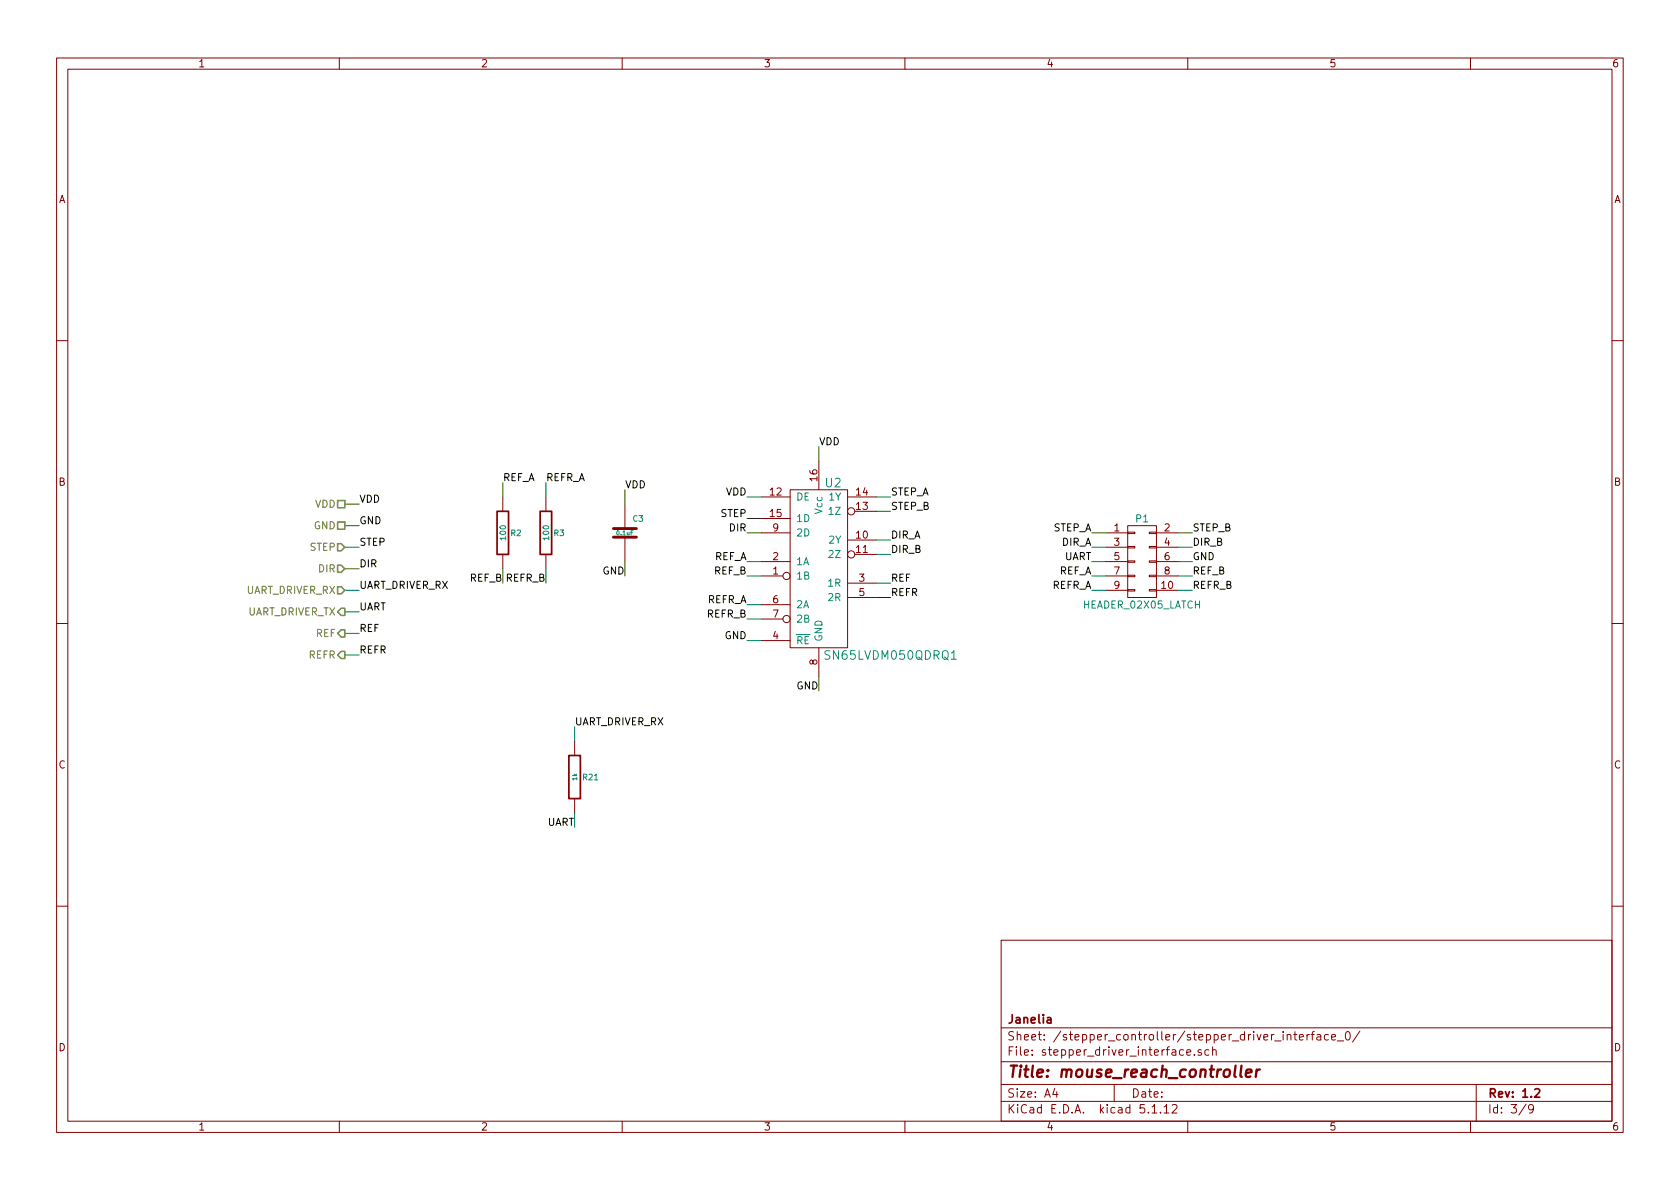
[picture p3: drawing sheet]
<svg xmlns="http://www.w3.org/2000/svg" width="297mm" height="210mm" viewBox="0 0 297 210" stroke-linecap="round" stroke-linejoin="round" font-family="sans-serif">
<g fill="none" stroke="#840000" stroke-width=".18">
<path d="M10 10.3h277v189.9h-277zM12 12.2h273v186.1h-273zM60 10.3v1.9M110 10.3v1.9M160 10.3v1.9M210 10.3v1.9M260 10.3v1.9M10 60.2h2M285 60.2h2M88.9 87.9v2.5M88.9 98v2.6M96.5 87.9v2.5"/>
<path d="M96.5 98v2.6M110.5 89.1v4.4M110.5 95v4.3M134.6 87.9h5.1M134.6 91.7h5.1M134.6 99.3h5.1M134.6 94.2h5.1M139.7 86.6h10.2v27.9h-10.2zM144.8 81.5v5.1M149.9 95.5h5M149.9 87.9h5M151.1 98h3.8"/>
<path d="M151.1 90.4h3.8M195.6 99.3h3.8M195.6 94.2h3.8M195.6 96.8h3.8M199.4 99.2h1.3v.2h-1.3zM199.4 96.6h1.3v.3h-1.3zM199.4 94.1h1.3v.3h-1.3zM199.4 93h5.1v12.7h-5.1zM203.2 99.2h1.3v.2h-1.3zM203.2 96.6h1.3v.3h-1.3zM203.2 94.1h1.3v.3h-1.3zM204.5 99.3h3.8"/>
<path d="M204.5 94.2h3.8M204.5 96.8h3.8M10 110.3h2M134.6 101.8h3.8M134.6 113.3h5.1M134.6 106.9h5.1M134.6 109.5h3.8M144.8 114.5v5.1M149.9 103.1h5M149.9 105.7h5M195.6 101.8h3.8M195.6 104.4h3.8"/>
<path d="M199.4 104.3h1.3v.2h-1.3zM199.4 101.7h1.3v.3h-1.3zM203.2 104.3h1.3v.2h-1.3zM203.2 101.7h1.3v.3h-1.3zM204.5 101.8h3.8M204.5 104.4h3.8M285 110.3h2M101.6 131.1v2.5M101.6 141.2v2.6M10 160.2h2M177 166.3h108v32h-108zM285 160.2h2"/>
<path d="M60 198.3v1.9M110 198.3v1.9M160 198.3v1.9M177 194.8h108M177 191.8h108M177 187.8h108M177 181.8h108M186.5 192.5l-.4 1h1M186.8 193v1M197 191.8v3M203.7 195.8l.4-.5v1.5M203.7 196.8h.8"/>
<path d="M205.2 196.7v.1M205.8 195.8l.4-.5v1.5M205.8 196.8h.9M207.3 195.5l.2-.2h.3l.3 .2v.3v.2l-.9 .8h.9M209.8 186.1l.7-.1v-.3l-.5-.1-.2 .2 .1 .7h.6M210 198.3v1.9M211.2 186.5v.1M212.4 185.7a.37 .37 0 0 0-.6 .1l.1 .2 .5 .2 .1 .1-.3 .3-.4-.1M213.7 185.7l-.4-.1-.3 .3 .1 .6 .2 .1 .4-.1M214.4 185.7h.1a.37 .37 0 0 1 .5 .1v.8M214.4 185.1v1.5M228.7 182.9h.6"/>
<path d="M229 182.4v1.3l.3 .2M229.7 183.4l.8-.1-.1-.3-.5-.1-.2 .2 .1 .7h.6M231.1 182.9v1M231.5 182.9l-.4 .3M231.8 182.9h.6M232.4 182.4l-.3 .1-.1 .1v1.3M232.9 183h.6v.9M233.5 183.3l-.5 .1-.2 .2 .2 .3 .5-.1M234.9 183l-.5-.1-.2 .3 .1 .6h.6M235.4 183.4l.7-.1v-.3l-.4-.1-.3 .2 .1 .7h.6M236.4 184.1h1.2M238.1 182.5l.1-.1a.8 .8 0 0 1 .6 .8 .8 .8 0 0 1-.6 .7 1 1 0 0 1-.1-1.4z"/>
<path d="M240.4 182.3l-1.3 2M260 198.3v1.9M261 191.8v6.5M269.8 195.2l-1.2 2M271.1 196l-.3 .3-.4-.1-.1-.2v-.4l.1-.2 .4-.1 .2 .2a1.19 1.19 0 0 1-.2 1.2l-.4 .1"/>
<circle cx="150.5" cy="98" r=".63"/>
<circle cx="150.5" cy="90.4" r=".63"/>
<circle cx="139.1" cy="101.8" r=".63"/>
<circle cx="139.1" cy="109.5" r=".63"/>
</g>
<path d="M87.9 90.4h2v7.6h-2zM95.5 90.4h2v7.6h-2zM100.6 133.6h2v7.6h-2zM185.2 180h.6v.9M185.8 180.3l-.5 .1a.29 .29 0 0 0-.2 .2 .29 .29 0 0 0 .2 .3l.5-.1M271.4 192.7l.2-.2h.4l.2 .5-.9 1h.9" fill="none" stroke="#840000" stroke-width=".3"/>
<path d="M219.5 188.4l-.2 1.8 .3 .2M220.3 189.8l1-.2-.1-.4h-.7l-.3 1 .3 .2 .6-.1M222.2 189.1l-.2 1.3M222.8 189.1a.54 .54 0 0 0-.7 .4" fill="none" stroke="#840000" stroke-width=".41"/>
<path d="M168.2 116.6h.9" fill="none" stroke="#008484" stroke-width=".18"/>
<path d="M108.5 95h4M108.5 93.5h4" fill="none" stroke="#840000" stroke-width=".51"/>
<g fill="none" stroke="#008400" stroke-width=".18">
<path d="M144.8 79v2.5M61 89.1h2.5M61 93h2.5M61 96.8h2.5M88.9 85.3v2.6M96.5 85.3v2.6M110.5 86.6v2.5M110.5 99.3v2.5M132.1 87.9h2.5M132.1 99.3h2.5M132.1 94.2h2.5M132.1 91.7h2.5"/>
<path d="M154.9 87.9h2.6M154.9 98h2.6M154.9 95.5h2.6M154.9 90.4h2.6M193 99.3h2.6M193 94.2h2.6M193 96.8h2.6M208.3 99.3h2.5M208.3 94.2h2.5M208.3 96.8h2.5M61 104.4h2.5M61 100.6h2.5"/>
<path d="M61 108.2h2.5M61 112h2.5M61 115.8h2.5M88.9 100.6v2.5M96.5 100.6v2.5M132.1 101.8h2.5M132.1 113.3h2.5M132.1 106.9h2.5M132.1 109.5h2.5M144.8 119.6v2.6M154.9 103.1h2.6M154.9 105.7h2.6"/>
<path d="M193 104.4h2.6M193 101.8h2.6M208.3 104.4h2.5M208.3 101.8h2.5M101.6 128.5v2.6M101.6 143.8v2.5"/>
</g>
<path d="M59.7 96.1h.6l.7 .7-.7 .6h-.6zM59.7 92.3h1.3v1.3h-1.3zM59.7 99.9h.6l.7 .7-.7 .6h-.6zM59.7 88.5h1.3v1.3h-1.3zM59.7 103.8h.6l.7 .6-.7 .6h-.6zM60.3 115.2h.7v1.3h-.7l-.6-.7zM60.3 107.6h.7v1.2h-.7l-.6-.6zM60.3 111.4h.7v1.2h-.7l-.6-.6z" fill="none" stroke="#848400" stroke-width=".25"/>
<text font-size="2.8" fill="#840000" x="178" y="190.5">Title: mouse_reach_controller</text>
<g font-size="2.1" fill="#008484">
<text x="146" y="86.2">U2</text>
<text x="146.3" y="116.7">SN65LVDM050QDRQ1</text>
</g>
<g font-size="2.1" fill="#840000">
<text x="178" y="184">Sheet: /stepper_controller/stepper_driver_interface_0/</text>
<text x="178" y="181">Janelia</text>
<text x="178" y="186.7">File: stepper_driver_interface.sch</text>
<text x="178" y="196.9">KiCad E.D.A. kicad 5.1.12</text>
<text x="178" y="194.1">Size: A4</text>
<text x="200" y="194.1">Date:</text>
<text x="263" y="194.1">Rev: 1.2</text>
<text x="263" y="196.9">Id: 3/9</text>
</g>
<g font-size="1.8" fill="#840000">
<text x="35" y="11.9">1</text>
<text x="85" y="11.9">2</text>
<text x="135" y="11.9">3</text>
<text x="185" y="11.9">4</text>
<text x="235" y="11.9">5</text>
<text x="285" y="11.9">6</text>
<text x="10.4" y="35.9">A</text>
<text x="285.4" y="35.9">A</text>
<text x="10.4" y="85.9">B</text>
<text x="136.2" y="87.6">12</text>
<text x="144.5" y="85" transform="rotate(-90 144.5 85)">16</text>
<text x="151.4" y="87.6">14</text>
<text x="285.4" y="85.9">B</text>
<text x="136.2" y="91.4">15</text>
<text x="136.7" y="94">9</text>
<text x="151.4" y="95.2">10</text>
<text x="151.4" y="90.2">13</text>
<text x="197" y="94">1</text>
<text x="205.9" y="94">2</text>
<text x="136.7" y="101.6">1</text>
<text x="136.7" y="99.1">2</text>
<text x="151.4" y="97.8">11</text>
<text x="197" y="96.5">3</text>
<text x="197" y="99.1">5</text>
<text x="197" y="101.6">7</text>
<text x="205.9" y="96.5">4</text>
<text x="205.9" y="99.1">6</text>
<text x="205.9" y="101.6">8</text>
<text x="136.7" y="106.7">6</text>
<text x="151.9" y="102.9">3</text>
<text x="151.9" y="105.4">5</text>
<text x="197" y="104.1">9</text>
<text x="205.4" y="104.1">10</text>
<text x="136.7" y="113">4</text>
<text x="136.7" y="109.2">7</text>
<text x="144.5" y="117.6" transform="rotate(-90 144.5 117.6)">8</text>
<text x="10.4" y="135.9">C</text>
<text x="285.4" y="135.9">C</text>
<text x="10.4" y="185.9">D</text>
<text x="285.4" y="185.9">D</text>
<text x="35" y="199.9">1</text>
<text x="85" y="199.9">2</text>
<text x="135" y="199.9">3</text>
<text x="185" y="199.9">4</text>
<text x="235" y="199.9">5</text>
<text x="285" y="199.9">6</text>
</g>
<g font-size="1.8">
<text x="144.8" y="78.7">VDD</text>
<text x="63.5" y="88.9">VDD</text>
<text x="88.9" y="85.1">REF_A</text>
<text x="96.5" y="85.1">REFR_A</text>
<text x="110.5" y="86.4">VDD</text>
<text x="128.3" y="87.6">VDD</text>
<text x="157.5" y="87.6">STEP_A</text>
<text x="63.5" y="92.7">GND</text>
<text x="127.5" y="91.4">STEP</text>
<text x="129" y="94">DIR</text>
<text x="157.5" y="90.2">STEP_B</text>
<text x="157.5" y="95.2">DIR_A</text>
<text x="186.2" y="94">STEP_A</text>
<text x="210.8" y="94">STEP_B</text>
<text x="63.5" y="96.5">STEP</text>
<text x="63.5" y="100.3">DIR</text>
<text x="106.6" y="101.6">GND</text>
<text x="126.3" y="99.1">REF_A</text>
<text x="126.3" y="101.6">REF_B</text>
<text x="157.5" y="97.8">DIR_B</text>
<text x="187.2" y="101.6">REF_A</text>
<text x="187.7" y="96.5">DIR_A</text>
<text x="188.1" y="99.1">UART</text>
<text x="210.8" y="96.5">DIR_B</text>
<text x="210.8" y="99.1">GND</text>
<text x="210.8" y="101.6">REF_B</text>
<text x="63.5" y="107.9">UART</text>
<text x="63.5" y="104.1">UART_DRIVER_RX</text>
<text x="83.1" y="102.9">REF_B</text>
<text x="89.4" y="102.9">REFR_B</text>
<text x="125" y="106.7">REFR_A</text>
<text x="157.5" y="102.9">REF</text>
<text x="157.5" y="105.4">REFR</text>
<text x="186" y="104.1">REFR_A</text>
<text x="210.8" y="104.1">REFR_B</text>
<text x="63.5" y="111.8">REF</text>
<text x="125" y="109.2">REFR_B</text>
<text x="128.1" y="113">GND</text>
<text x="63.5" y="115.6">REFR</text>
<text x="140.8" y="121.9">GND</text>
<text x="101.6" y="128.3">UART_DRIVER_RX</text>
<text x="96.7" y="146">UART</text>
</g>
<g font-size="1.8" fill="#848400">
<text x="55.7" y="89.8">VDD</text>
<text x="55.5" y="93.6">GND</text>
<text x="54.8" y="97.4">STEP</text>
<text x="56.4" y="101.2">DIR</text>
<text x="43.4" y="105">UART_DRIVER_RX</text>
<text x="43.6" y="108.8">UART_DRIVER_TX</text>
<text x="55.9" y="112.6">REF</text>
<text x="54.6" y="116.5">REFR</text>
</g>
<g font-size="1.8" fill="#008484">
<text x="140.7" y="88.5">DE</text>
<text x="146.7" y="88.5">1Y</text>
<text x="140.7" y="92.3">1D</text>
<text x="140.7" y="94.9">2D</text>
<text x="145.4" y="90.8" transform="rotate(-90 145.4 90.8)">Vcc</text>
<text x="146.8" y="91.1">1Z</text>
<text x="200.9" y="92.4">P1</text>
<text x="140.7" y="99.9">1A</text>
<text x="146.7" y="96.1">2Y</text>
<text x="146.8" y="98.7">2Z</text>
<text x="140.7" y="102.5">1B</text>
<text x="140.7" y="107.6">2A</text>
<text x="146.6" y="103.8">1R</text>
<text x="146.6" y="106.3">2R</text>
<text x="191.7" y="107.6">HEADER_02X05_LATCH</text>
<text x="140.7" y="113.9">RE</text>
<text x="140.7" y="110.1">2B</text>
<text x="145.4" y="113.5" transform="rotate(-90 145.4 113.5)">GND</text>
</g>
<g font-size="1.4" fill="#008484">
<text x="89.5" y="95.4" transform="rotate(-90 89.5 95.4)">100</text>
<text x="90.3" y="94.8">R2</text>
<text x="97.1" y="95.4" transform="rotate(-90 97.1 95.4)">100</text>
<text x="98" y="94.8">R3</text>
<text x="111.9" y="92.2">C3</text>
<text x="103.1" y="138">R21</text>
</g>
<g font-size="1.1" fill="#008484">
<text x="109.1" y="94.7">0.1uF</text>
<text x="102" y="138" transform="rotate(-90 102 138)">1k</text>
</g>
</svg>
